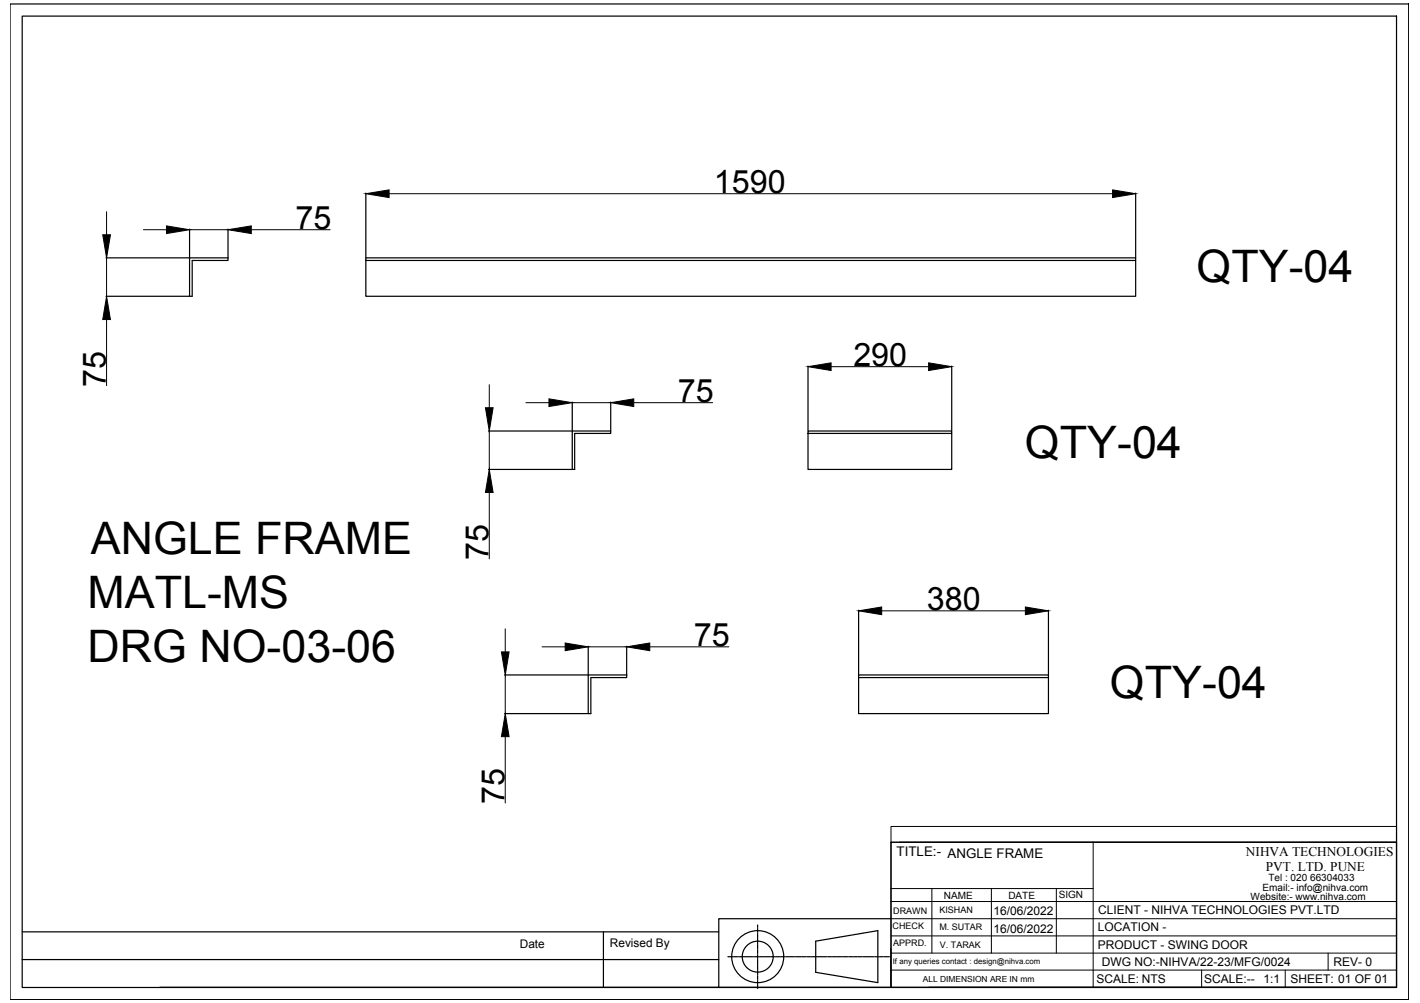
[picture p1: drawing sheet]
<svg xmlns="http://www.w3.org/2000/svg" width="297mm" height="210mm" viewBox="0 0 297 210" stroke-linecap="round" stroke-linejoin="round" font-family="sans-serif">
<!-- layer: 0 -->
<g fill="none" stroke="#000" stroke-width=".25">
<path d="M2.1 .8h292.6v208.4h-292.6zM4.6 3.4h287.5v203.3h-287.5zM22.2 54h17.4M39.7 47.9v6M47.7 47.9v6M76.5 54h161.1v.5h-161.1zM76.5 54.5v7.5h161.1v-7.5M76.5 40.4v13.5M237.6 40.4v13.5M22.2 62h18v-7.5h7.5v-.5h-8v8M169 76.6v13.5M199.1 76.6v13.5"/>
<path d="M102.2 98.2h17.4M102.2 90.2h17.4M119.7 90.2h8v.5h-7.5v7.5h-.5zM119.7 84.1v6M127.7 84.1v6M169 90.2h30.1v.5h-30.1zM169 90.7v7.5h30.1v-7.5M123 135.2v6M131.1 135.2v6M179.6 127.7v13.5M219.3 127.7v13.5M105.6 149.3h17.4"/>
<path d="M105.6 141.3h17.4M123 141.3h8.1v.5h-7.5v7.5h-.6zM179.6 141.3h39.7v.5h-39.7zM179.6 141.8v7.5h39.7v-7.5M186.4 176.3h105.7v30.3h-105.7zM4.6 195h145.8M126.2 195v11.7M158.5 193.6v.4M158.5 194.1v.2M158.5 194.4v.7M158.5 195.2v.2M158.5 195.5v.7"/>
<path d="M158.5 196.3v.2M158.5 196.6v.7M158.5 197.4v.2M158.5 197.7v.7M158.5 198.5v.2M158.5 198.8v.7M158.5 199.6v.1M158.5 199.9v.7M170.6 197l13-2.2v10.8l-13-2.1zM186.4 192.3h-36v14.3h-117M4.6 200.8h145.8M150.4 206.6h36"/>
<path d="M152.3 200.2h.8M153.2 200.2h.2M153.5 200.2h.7M154.3 200.2h.2M154.6 200.2h.7M155.4 200.2h.2M155.7 200.2h.7M156.5 200.2h.2M156.8 200.2h.7M157.6 200.2h.2M157.9 200.2h.7M158.5 200.7v.1"/>
<path d="M158.5 200.9v.8M158.5 201.8v.1M158.5 202v.7M158.5 202.8v.2M158.5 203.1v.7M158.5 203.9v.2M158.5 204.2v.7M158.5 205v.2M158.5 205.3v.7M158.5 206.1v.2M158.5 206.4v.5M158.7 200.2h.2"/>
<path d="M159 200.2h.7M159.8 200.2h.1M160 200.2h.8M160.9 200.2h.1M161.1 200.2h.7M162 200.2h.1M162.2 200.2h.7M163.1 200.2h.1M163.4 200.2h.6M164.2 200.2h.1M164.5 200.2h.6M165.3 200.2h.1"/>
<path d="M165.5 200.2h.7M166.4 200.2h.1M166.6 200.2h.7M167.4 200.2h.2M167.7 200.2h.7M168.5 200.2h.1M168.8 200.2h.7M169.6 200.2h.1M169.9 200.2h.6M170.7 200.2h.1M171 200.2h.6M171.8 200.2h.1"/>
<path d="M172.1 200.2h.6M172.9 200.2h.1M173.2 200.2h.6M174 200.2h.1M174.2 200.2h.7M175.1 200.2h.1M175.3 200.2h.7M176.2 200.2h.1M176.4 200.2h.7M177.2 200.2h.2M177.5 200.2h.7M178.3 200.2h.2"/>
<path d="M178.6 200.2h.7M179.4 200.2h.2M179.7 200.2h.7M180.5 200.2h.2M180.8 200.2h.7M181.6 200.2h.2M181.9 200.2h.7M182.7 200.2h.1M183 200.2h.7M183.8 200.2h.1M184.1 200.2h.6M184.9 200.2h.1"/>
<path d="M185.2 200.2h.8M194.3 206.6h97.8"/>
<circle cx="158.5" cy="200.2" r="5.4"/>
<circle cx="158.5" cy="200.2" r="3.2"/>
</g>
<g fill="none" stroke="#000" stroke-width=".21">
<path d="M22.3 44.3v4.8M22.3 54v8M30 48.1h4.8M39.7 48.1h8M52.6 48.1h16.5M81.4 40.5h151.3M22.3 66.9v13.8M173.8 76.7h20.5M102.3 80.5v4.8M102.3 90.2v8M110 84.3h4.8M119.7 84.3h8"/>
<path d="M132.6 84.3h16.5M102.3 103.1v13.9M105.7 131.6v4.8M113.4 135.4h4.8M123 135.4h8.1M135.9 135.4h16.6M184.4 127.8h30.1M105.7 141.3v8M105.7 154.2v13.8M186.4 173h105.7v3.3h-105.7zM186.4 176.3v30.3M188.2 176.3h103.9"/>
<path d="M228.7 176.3v30.3M186.4 199.5h105.7M186.4 195.9h105.7M186.4 192.3h105.7M186.4 188.7h105.7M186.4 186h42.3M194.9 186v13.5M207.4 186v13.5M221 186v13.5M277.8 199.5v3.5M186.4 203h105.7M251.4 203v3.6"/>
<path d="M268.8 203v3.6"/>
</g>
<g fill="#000" stroke="#000" stroke-width=".21">
<path d="M76.5 40.5l4.9-.8v1.6zM232.7 39.7l4.9 .8-4.9 .8zM21.5 49.1h1.6l-.8 4.9zM34.8 47.3l4.9 .8-4.9 .8zM47.7 48.1l4.9-.8v1.6zM22.3 62l.8 4.9h-1.6zM169 76.7l4.8-.8v1.6zM194.3 75.9l4.8 .8-4.8 .8zM101.5 85.3h1.7l-.9 4.9zM114.8 83.5l4.9 .8-4.9 .8zM127.7 84.3l4.9-.8v1.6zM102.3 98.2l.9 4.9h-1.7z"/>
<path d="M104.9 136.4h1.6l-.8 4.9zM118.2 134.6l4.8 .8-4.8 .8zM131.1 135.4l4.8-.8v1.6zM179.6 127.8l4.8-.8v1.6zM214.5 127l4.8 .8-4.8 .8zM105.7 149.3l.8 4.9h-1.6z"/>
</g>
<g font-size="9.4">
<text x="250.3" y="59">QTY-04</text>
<text x="214.4" y="95.9">QTY-04</text>
<text x="19" y="116">ANGLE FRAME</text>
<text x="18.3" y="127.3">MATL-MS</text>
<text x="18.3" y="138.6">DRG NO-03-06</text>
<text x="232.2" y="146.1">QTY-04</text>
</g>
<g font-size="6.7">
<text x="149.3" y="40.4">1590</text>
<text x="61.8" y="47.9">75</text>
<text x="178.5" y="76.6">290</text>
<text x="22.2" y="81" transform="rotate(-90 22.2 81)">75</text>
<text x="141.8" y="84.1">75</text>
<text x="102.2" y="117.2" transform="rotate(-90 102.2 117.2)">75</text>
<text x="193.9" y="127.7">380</text>
<text x="145.1" y="135.2">75</text>
<text x="105.5" y="168.3" transform="rotate(-90 105.5 168.3)">75</text>
</g>
<g font-size="2.8">
<text x="187.6" y="179.2">TITLE:- ANGLE FRAME</text>
<text x="260.6" y="179.1">NIHVA TECHNOLOGIES</text>
<text x="264.8" y="182.3">PVT. LTD. PUNE</text>
</g>
<g font-size="2.5">
<text x="207.8" y="191.6">16/06/2022</text>
<text x="229.7" y="191.3">CLIENT - NIHVA TECHNOLOGIES PVT.LTD</text>
<text x="207.8" y="195.2">16/06/2022</text>
<text x="229.6" y="194.9">LOCATION -</text>
<text x="108.7" y="198.5">Date</text>
<text x="127.6" y="198.2">Revised By</text>
<text x="229.6" y="198.5">PRODUCT - SWING DOOR</text>
<text x="230.5" y="202.1">DWG NO:-NIHVA/22-23/MFG/0024</text>
<text x="279" y="202.1">REV- 0</text>
<text x="229.3" y="205.7">SCALE: NTS</text>
<text x="251.9" y="205.7">SCALE:--</text>
<text x="264.3" y="205.7">1:1</text>
<text x="269.9" y="205.7">SHEET: 01 OF 01</text>
</g>
<g font-size="2.1">
<text x="265.3" y="184.4">Tel : 020 66304033</text>
<text x="197.4" y="188.1">NAME</text>
<text x="210.9" y="188.2">DATE</text>
<text x="221.5" y="188">SIGN</text>
<text x="261.6" y="188.4">Website:- www.nihva.com</text>
<text x="264.1" y="186.5">Email:- info@nihva.com</text>
</g>
<g font-size="1.9">
<text x="186.8" y="191.2">DRAWN</text>
<text x="196.5" y="191.1">KISHAN</text>
<text x="186.7" y="194.4">CHECK</text>
<text x="186.8" y="198">APPRD.</text>
<text x="196.5" y="194.7">M. SUTAR</text>
<text x="196.6" y="198.3">V. TARAK</text>
</g>
<text font-size="1.8" x="193" y="205.4">ALL DIMENSION ARE IN mm</text>
<text font-size="1.6" x="186.8" y="201.7">If any queries contact : design@nihva.com</text>
</svg>
